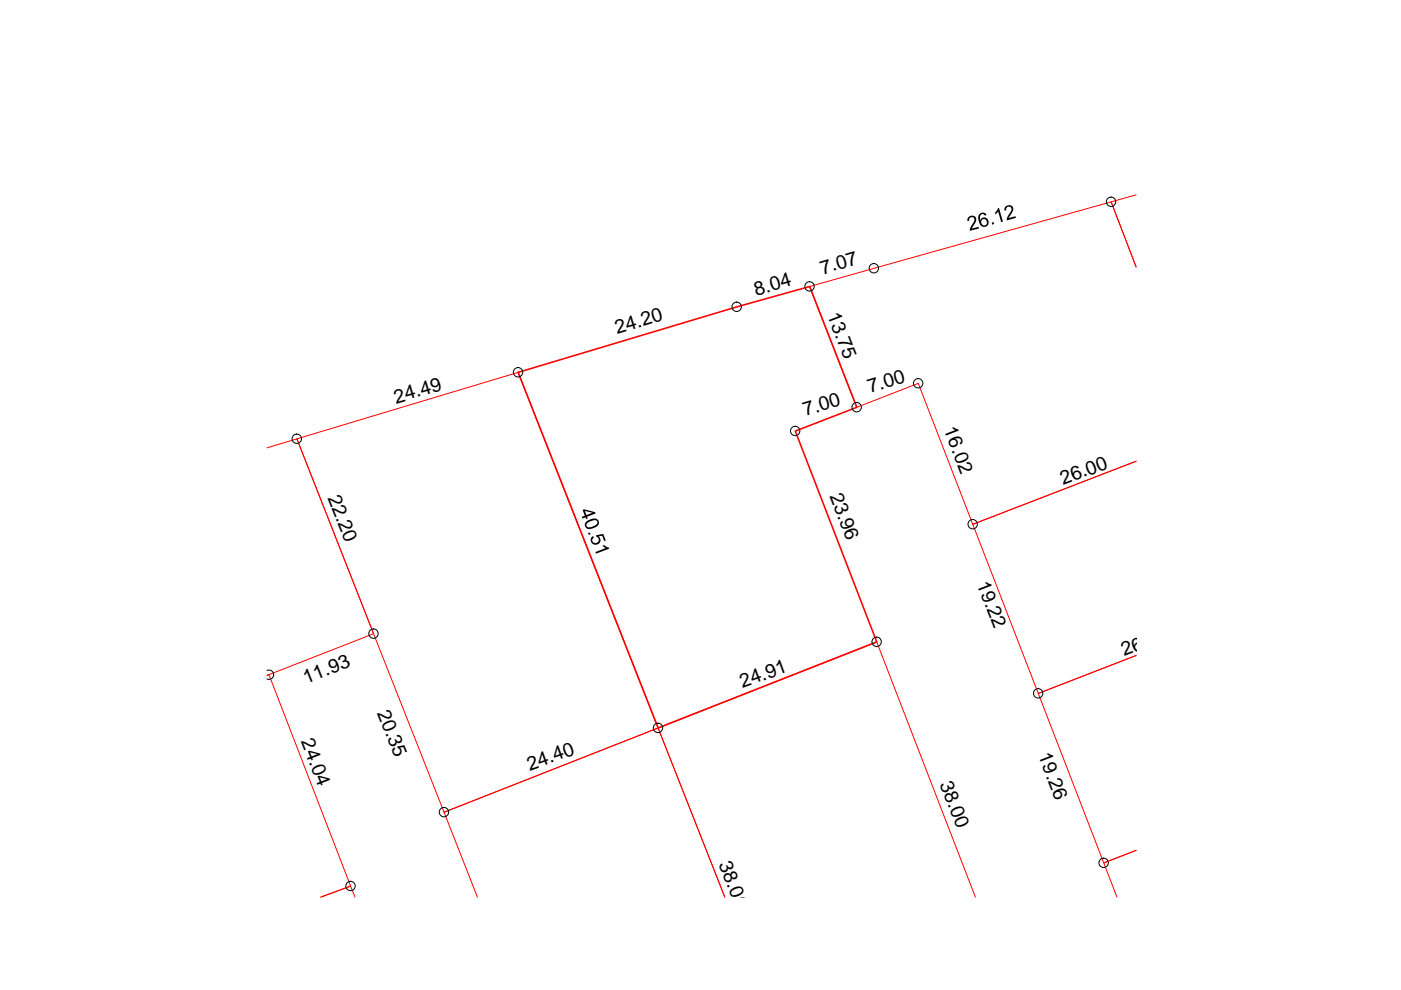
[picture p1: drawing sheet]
<svg xmlns="http://www.w3.org/2000/svg" width="297mm" height="210mm" viewBox="0 0 297 210" stroke-linecap="round" stroke-linejoin="round" font-family="sans-serif">
<path d="M240.9 41.3l-5.3 1.5 5.3 13.8-5.3-13.8-63.9 17.9 10 25.7 13-5.1 11.5 29.9 34.7-13.4-34.7 13.4 13.9 35.8 20.8-8-20.8 8 13.9 36 6.9-2.7-6.9 2.7 2.8 7.2M56.6 95l6.3-2 16.3 41.4-22.6 8.8 .4-.2 17.3 44.9-6.3 2.3 6.3-2.3 1 2.3M62.9 93l47-14 29.6 75.3-45.4 17.9zM101.2 190.2l-7.1-18 45.4-17.9 14.2 35.9-14.2-35.9 46.4-18.2 20.9 54.1" fill="none" stroke="#f00" stroke-width=".21"/>
<path d="M109.9 79l46.3-13.9 15.5-4.4 10 25.7-13.1 5 17.3 44.7-46.4 18.2z" fill="none" stroke="#f00" stroke-width=".34"/>
<g fill="none" stroke="#000" stroke-width=".21">
<path d="M56.6 142.2a.99 .99 0 0 1 1.4 .8 .99 .99 0 0 1-1.4 .9"/>
<circle cx="185.3" cy="56.9" r=".99"/>
<circle cx="235.6" cy="42.8" r=".99"/>
<circle cx="109.8" cy="78.9" r=".99"/>
<circle cx="156.2" cy="65" r=".99"/>
<circle cx="171.6" cy="60.7" r=".99"/>
<circle cx="62.9" cy="93" r=".99"/>
<circle cx="168.6" cy="91.4" r=".99"/>
<circle cx="181.6" cy="86.3" r=".99"/>
<circle cx="194.7" cy="81.3" r=".99"/>
<circle cx="206.2" cy="111.1" r=".99"/>
<circle cx="79.2" cy="134.3" r=".99"/>
<circle cx="185.9" cy="136.1" r=".99"/>
<circle cx="139.5" cy="154.3" r=".99"/>
<circle cx="220.1" cy="147" r=".99"/>
<circle cx="94.1" cy="172.2" r=".99"/>
<circle cx="74.3" cy="187.9" r=".99"/>
<circle cx="234" cy="182.9" r=".99"/>
</g>
<g fill="#000">
<path d="M205.3 46.1l.7-.4 .5 .1 .4 .3v.8l-.9 1.6 1.5-.4 .1 .3-1.9 .5v-.5l.8-1.4 .1-.6a.58 .58 0 0 0-.8-.3 .58 .58 0 0 0-.3 .7h-.4zM210.3 47.2l.4-.1 .1 .4-.4 .1zM211.6 44.2l.2-.1 .8 2.9-.3 .1-.7-2.3-.6 .6-.1-.3zM213.1 43.9l.6-.4 .8 .1 .3 .4v.5l-.9 1.7 1.4-.4 .1 .4-1.9 .5v-.6l.9-1.4 .1-.5-.3-.3-.4-.1-.4 .2v.6l-.4 .1zM124.7 113l.4-.1 .1 .4-.4 .1zM125.4 113.9l.3-.2 .2 .3-.3 .4 .1 .5 .4 .2h.3l.5-.3 .1-.5-.3-.4-.3-.1v-.3l1.5-.3 .5 1.4-.3 .1-.4-1.1-.8 .1 .4 .6v.6l-.6 .5-.7 .1-.4-.2-.3-.4-.1-.6zM126.2 117.1l2.2-.9-.7-.5 .4-.1 1 .5 .1 .2-2.8 1.1z"/>
<path d="M207.6 45.4l.6-.3h.5l.4 .3 .1 .2-.4 .1-.3-.3-.5 .1-.2 .4v.6l.1 .2 .3-.5 .3-.1h.5l.4 .4 .2 .9-.4 .6-.8 .1-.6-.4-.4-1.4zM208.2 46.6l-.2 .3 .2 .6 .3 .3 .5-.1 .3-.4-.3-.7-.3-.2z"/>
<path d="M123.5 108.1l.4-.1 2.3 .6 .1 .3-1.8 .7 .1 .3-.3 .2-.1-.4-.7 .2-.1-.3 .6-.3zM124 108.3l.3 .9 1.3-.5z"/>
<path d="M124.1 110.8l1.3-.8 .9-.1 .5 .4 .2 .6-.1 .4-.5 .4-.9 .4-.7 .1-.3-.1-.4-.4-.1-.6zM124.5 111l-.2 .2 .1 .4 .3 .2h.4l1.4-.6 .2-.6-.3-.2-.4-.1-.9 .3z"/>
</g>
<g font-size="4.1">
<text x="174.4" y="58.2" transform="rotate(-17 174.4 58.2)">7.07</text>
<text x="160.3" y="62.7" transform="rotate(-17 160.3 62.7)">8.04</text>
<text x="130.9" y="70.8" transform="rotate(-17 130.9 70.8)">24.20</text>
<text x="175.3" y="66.8" transform="rotate(69 175.3 66.8)">13.75</text>
<text x="184.4" y="83.3" transform="rotate(-17 184.4 83.3)">7.00</text>
<text x="84" y="85.6" transform="rotate(-17 84 85.6)">24.49</text>
<text x="170.7" y="88.1" transform="rotate(-17 170.7 88.1)">7.00</text>
<text x="200.1" y="91" transform="rotate(69 200.1 91)">16.02</text>
<text x="69.4" y="105.6" transform="rotate(68 69.4 105.6)">22.20</text>
<text x="175.9" y="105.1" transform="rotate(69 175.9 105.1)">23.96</text>
<text x="225.4" y="102.9" transform="rotate(-21 225.4 102.9)">26.00</text>
<text x="207.1" y="123.8" transform="rotate(69 207.1 123.8)">19.22</text>
<text x="238.4" y="139.2" transform="rotate(-21 238.4 139.2)">26.00</text>
<text x="64.9" y="144.9" transform="rotate(-22 64.9 144.9)">11.93</text>
<text x="157.4" y="145.9" transform="rotate(-20 157.4 145.9)">24.91</text>
<text x="79.9" y="151.1" transform="rotate(68 79.9 151.1)">20.35</text>
<text x="63.8" y="157.2" transform="rotate(69 63.8 157.2)">24.04</text>
<text x="220.1" y="160.1" transform="rotate(69 220.1 160.1)">19.26</text>
<text x="112.3" y="163.4" transform="rotate(-20 112.3 163.4)">24.40</text>
<text x="199.2" y="166.2" transform="rotate(69 199.2 166.2)">38.00</text>
<text x="152.4" y="183.2" transform="rotate(69 152.4 183.2)">38.00</text>
</g>
</svg>
